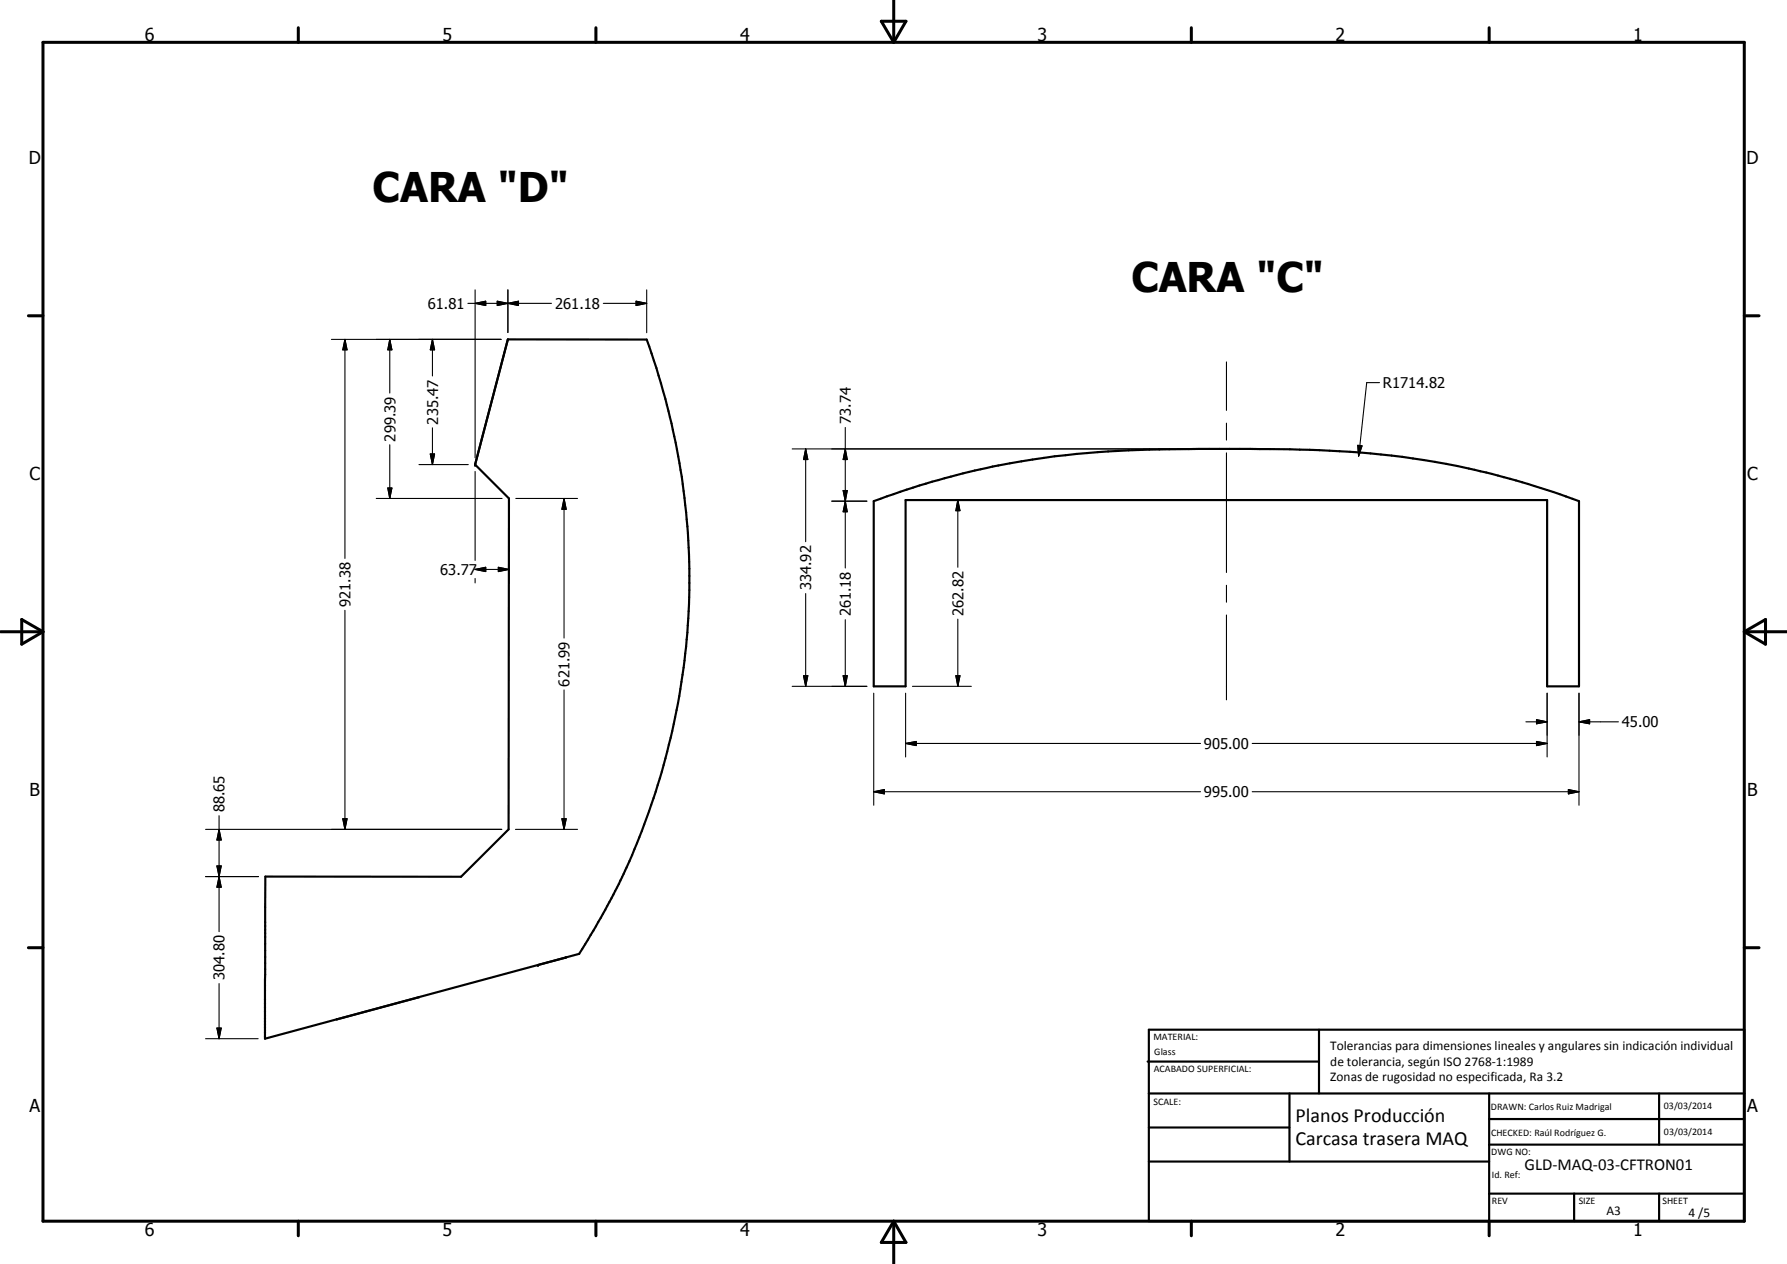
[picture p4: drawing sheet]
<svg xmlns="http://www.w3.org/2000/svg" width="420mm" height="297mm" viewBox="0 0 420 297" stroke-linecap="round" stroke-linejoin="round" font-family="sans-serif">
<g fill="none" stroke="#000" stroke-width=".51">
<path d="M119.4 79.8h32.6a161.9 161.9 0 0 1 1.1 109.3 151.6 151.6 0 0 1-16.9 35.1l-73.9 19.9 .1-38.1h46l11.2-11.1 .1-77.8-8-7.9zM205.4 117.8a189.5 189.5 0 0 1 64.8-12.1l23.7-.2a244.4 244.4 0 0 1 43.5 3 185.6 185.6 0 0 1 33.9 9.3v43.5h-7.5v-43.8h-150.9v43.8h-7.5zM98.5 234.3l-19.3 5.2M133 225h.1M133 225l-6.5 1.8M133.1 225h-.1M269.8 249.5h40.3M270.1 242h140v45h-140zM270.1 257h140M303.2 257v16M310.1 242v15M350.1 257v30"/>
<path d="M390.1 257v12M270.1 265h33.1M270.1 273h80M350.1 269h60M350.1 263h60M350.1 280.5h60M370.1 280.5v6.5M390.1 280.5v6.5"/>
</g>
<g fill="#000">
<circle cx="111.7" cy="109.2" r=".25"/>
<circle cx="126.5" cy="226.8" r=".25"/>
</g>
<g fill="none" stroke="#000" stroke-width=".71">
<path d="M10.1 9.9h400v277.1h-400zM70.1 6.5v3.4M140.1 6.5v3.4M207.2 5h5.8l-2.9 4.9zM210.1 0v9.9M280.1 6.5v3.4M350.1 6.5v3.4M6.7 74.2h3.4M410.1 74.2h3.5M.1 148.5h10M5.1 145.6l5 2.9-5 2.9zM410.1 148.5h10"/>
<path d="M410.1 148.5l5-2.9v5.8zM6.7 222.7h3.4M410.1 222.7h3.5M70.1 287v3.4M140.1 287v3.4M210.1 287v10M210.1 287l2.9 5h-5.8zM280.1 287v3.4M350.1 287v3.4"/>
</g>
<g fill="none" stroke="#000" stroke-width=".25">
<path d="M77.9 79.8h39.9M81.1 79.8l.5 2.4h-1zM81.1 79.8v51.4M91.6 79.8l.5 2.4h-.9zM91.6 79.8v12.6M101.7 79.8l.5 2.4h-1zM101.7 79.8v8.5M110 71.3h19.7M111.7 71.3l2.5-.5v1zM111.7 68.1v39.5M116.9 70.8l2.5 .5-2.5 .5zM116.9 70.8l5 1v-1l-5 1z"/>
<path d="M119.4 71.3l2.5-.5v1zM119.4 68.1v10M141.8 71.3h10.2M149.6 70.8l2.4 .5-2.4 .5zM152 68.1v10.1M288.4 85v11.4M288.4 99.4v4M324.3 89.9h-3l-1.9 17.3M88.5 117.1h29.6M91.2 114.7h.9l-.5 2.4zM91.6 104.5v12.6M98.5 109.2h11.6"/>
<path d="M101.2 106.7h1l-.5 2.5zM101.7 100.5v8.7M111.7 110.8v20.9M119.7 118.7v18.3M121.3 117.1h14.5M132.6 117.1l.5 2.6h-1zM132.6 117.1v32.8M186.3 105.5h100.5M189.4 105.5l.5 2.5h-1zM189.4 105.5v21.8M195.6 117.8h8.2M198.2 115.3h1l-.5 2.5z"/>
<path d="M198.7 105.5l.5 2.5h-1zM198.7 117.8l.5 2.5h-1zM198.7 100.5v33M225.2 117.5l.5 2.5h-1zM225.2 117.5v15.8M288.4 106.4v28.1M319.2 104.6l1 .2-.8 2.4zM111.7 133.8l2.5-.5v1zM111.7 133.8h8M111.7 135.9v1.1M117.2 133.3l2.5 .5-2.5 .5zM189.4 139.5v21.8"/>
<path d="M288.4 137.5v4M81.1 143.4v51.5M188.9 158.8h1l-.5 2.5zM198.2 158.8h1l-.5 2.5zM198.7 145.6v15.7M224.7 158.8h1l-.5 2.5zM225.2 145.5v15.8M288.4 144.5v20M132.6 162.1v32.8M186.3 161.3h17.5M205.4 162.9v26.3M212.9 174.7l2.5-.5v1z"/>
<path d="M212.9 174.7h69.4M212.9 162.9v15M214.5 161.3h13.9M294.4 174.7h69.4M358.8 169.6h5M361.3 169.1l2.5 .5-2.5 .5zM361.3 174.2l2.5 .5-2.5 .5zM363.8 162.9v15M371.3 169.6l2.4-.5v1zM371.3 169.6h9.2M371.3 162.9v26.3M48.3 194.9h69.7"/>
<path d="M51.5 194.9l.5 2.5h-1zM51.5 191.7v27.2M80.6 192.4h1l-.5 2.5zM121.2 194.9h14.6M132.1 192.4h1l-.5 2.5zM205.4 186.1l2.5-.6v1.1zM205.4 186.1h76.9M294.4 186.1h76.9M368.8 185.5l2.5 .6-2.5 .5zM48.3 206h12.5M51 203.5h1l-.5 2.5zM51 203.5l1 5h-1l1-5z"/>
<path d="M51.5 206l.5 2.5h-1zM51.5 231.1v13M48.3 244.1h12.4M51 241.6h1l-.5 2.5z"/>
</g>
<g fill="#000">
<path d="M111.7 71.3l2.5-.5v1zM116.9 70.8l2.5 .5-2.5 .5zM119.4 71.3l2.5-.5v1zM149.6 70.8l2.4 .5-2.4 .5zM81.1 79.8l.5 2.4h-1zM91.6 79.8l.5 2.4h-.9zM101.7 79.8l.5 2.4h-1zM91.2 114.7h.9l-.5 2.4zM101.2 106.7h1l-.5 2.5zM132.6 117.1l.5 2.6h-1zM189.4 105.5l.5 2.5h-1zM198.2 115.3h1l-.5 2.5z"/>
<path d="M198.7 105.5l.5 2.5h-1zM319.2 104.6l1 .2-.8 2.4zM111.7 133.8l2.5-.5v1zM117.2 133.3l2.5 .5-2.5 .5zM198.7 117.8l.5 2.5h-1zM225.2 117.5l.5 2.5h-1zM188.9 158.8h1l-.5 2.5zM198.2 158.8h1l-.5 2.5zM224.7 158.8h1l-.5 2.5zM212.9 174.7l2.5-.5v1zM361.3 169.1l2.5 .5-2.5 .5zM361.3 174.2l2.5 .5-2.5 .5z"/>
<path d="M371.3 169.6l2.4-.5v1zM51.5 194.9l.5 2.5h-1zM80.6 192.4h1l-.5 2.5zM132.1 192.4h1l-.5 2.5zM205.4 186.1l2.5-.6v1.1zM368.8 185.5l2.5 .6-2.5 .5zM51 203.5h1l-.5 2.5zM51.5 206l.5 2.5h-1zM51 241.6h1l-.5 2.5z"/>
</g>
<g font-size="9.6">
<text x="87.6" y="47.5">CARA &quot;D&quot;</text>
<text x="266" y="68.7">CARA &quot;C&quot;</text>
</g>
<g font-size="4.7">
<text x="304.6" y="263.7">Planos Producción</text>
<text x="304.6" y="269.1">Carcasa trasera MAQ</text>
</g>
<g font-size="4.2">
<text x="34" y="9.6">6</text>
<text x="104" y="9.6">5</text>
<text x="174" y="9.6">4</text>
<text x="244" y="9.6">3</text>
<text x="314" y="9.6">2</text>
<text x="384" y="9.6">1</text>
<text x="6.8" y="38.7">D</text>
<text x="410.6" y="38.7">D</text>
<text x="7" y="112.9">C</text>
<text x="410.8" y="112.9">C</text>
<text x="7" y="187.1">B</text>
<text x="410.8" y="187.1">B</text>
<text x="7" y="261.4">A</text>
<text x="410.8" y="261.4">A</text>
<text x="34" y="290.4">6</text>
<text x="104" y="290.4">5</text>
<text x="174" y="290.4">4</text>
<text x="244" y="290.4">3</text>
<text x="314" y="290.4">2</text>
<text x="384" y="290.4">1</text>
</g>
<text font-size="3.9" x="358.5" y="275">GLD-MAQ-03-CFTRON01</text>
<g font-size="3.5">
<text x="100.6" y="72.6">61.81</text>
<text x="130.5" y="72.6">261.18</text>
<text x="325.2" y="91.2">R1714.82</text>
<text x="103" y="99.8" transform="rotate(-90 103 99.8)">235.47</text>
<text x="200" y="99.7" transform="rotate(-90 200 99.7)">73.74</text>
<text x="93" y="103.8" transform="rotate(-90 93 103.8)">299.39</text>
<text x="103.5" y="135.1">63.77</text>
<text x="82.4" y="142.7" transform="rotate(-90 82.4 142.7)">921.38</text>
<text x="190.7" y="138.7" transform="rotate(-90 190.7 138.7)">334.92</text>
<text x="200" y="144.9" transform="rotate(-90 200 144.9)">261.18</text>
<text x="226.5" y="144.7" transform="rotate(-90 226.5 144.7)">262.82</text>
<text x="133.9" y="161.3" transform="rotate(-90 133.9 161.3)">621.99</text>
<text x="381.3" y="170.9">45.00</text>
<text x="283.1" y="176">905.00</text>
<text x="52.8" y="190.9" transform="rotate(-90 52.8 190.9)">88.65</text>
<text x="283.1" y="187.4">995.00</text>
<text x="52.8" y="230.3" transform="rotate(-90 52.8 230.3)">304.80</text>
</g>
<g font-size="3.1">
<text x="312.7" y="246.8">Tolerancias para dimensiones lineales y angulares sin indicación individual</text>
<text x="312.7" y="250.4">de tolerancia, según ISO 2768-1:1989</text>
<text x="312.7" y="254">Zonas de rugosidad no especificada, Ra 3.2</text>
<text x="377.7" y="285.6">A3</text>
<text x="397" y="285.9">4 /5</text>
</g>
<g font-size="2.4">
<text x="271.2" y="244.4">MATERIAL:</text>
<text x="271.3" y="252">ACABADO SUPERFICIAL:</text>
<text x="271.4" y="247.9">Glass</text>
<text x="271.2" y="259.7">SCALE:</text>
<text x="350.6" y="260.8">DRAWN: Carlos Ruiz Madrigal</text>
<text x="391.2" y="260.6">03/03/2014</text>
<text x="350.6" y="266.9">CHECKED: Raúl Rodríguez G.</text>
<text x="391.2" y="266.7">03/03/2014</text>
<text x="350.6" y="271.4">DWG NO:</text>
<text x="350.8" y="276.9">Id. Ref:</text>
<text x="350.8" y="282.8">REV</text>
<text x="371.2" y="282.9">SIZE</text>
<text x="390.9" y="282.9">SHEET</text>
</g>
</svg>
